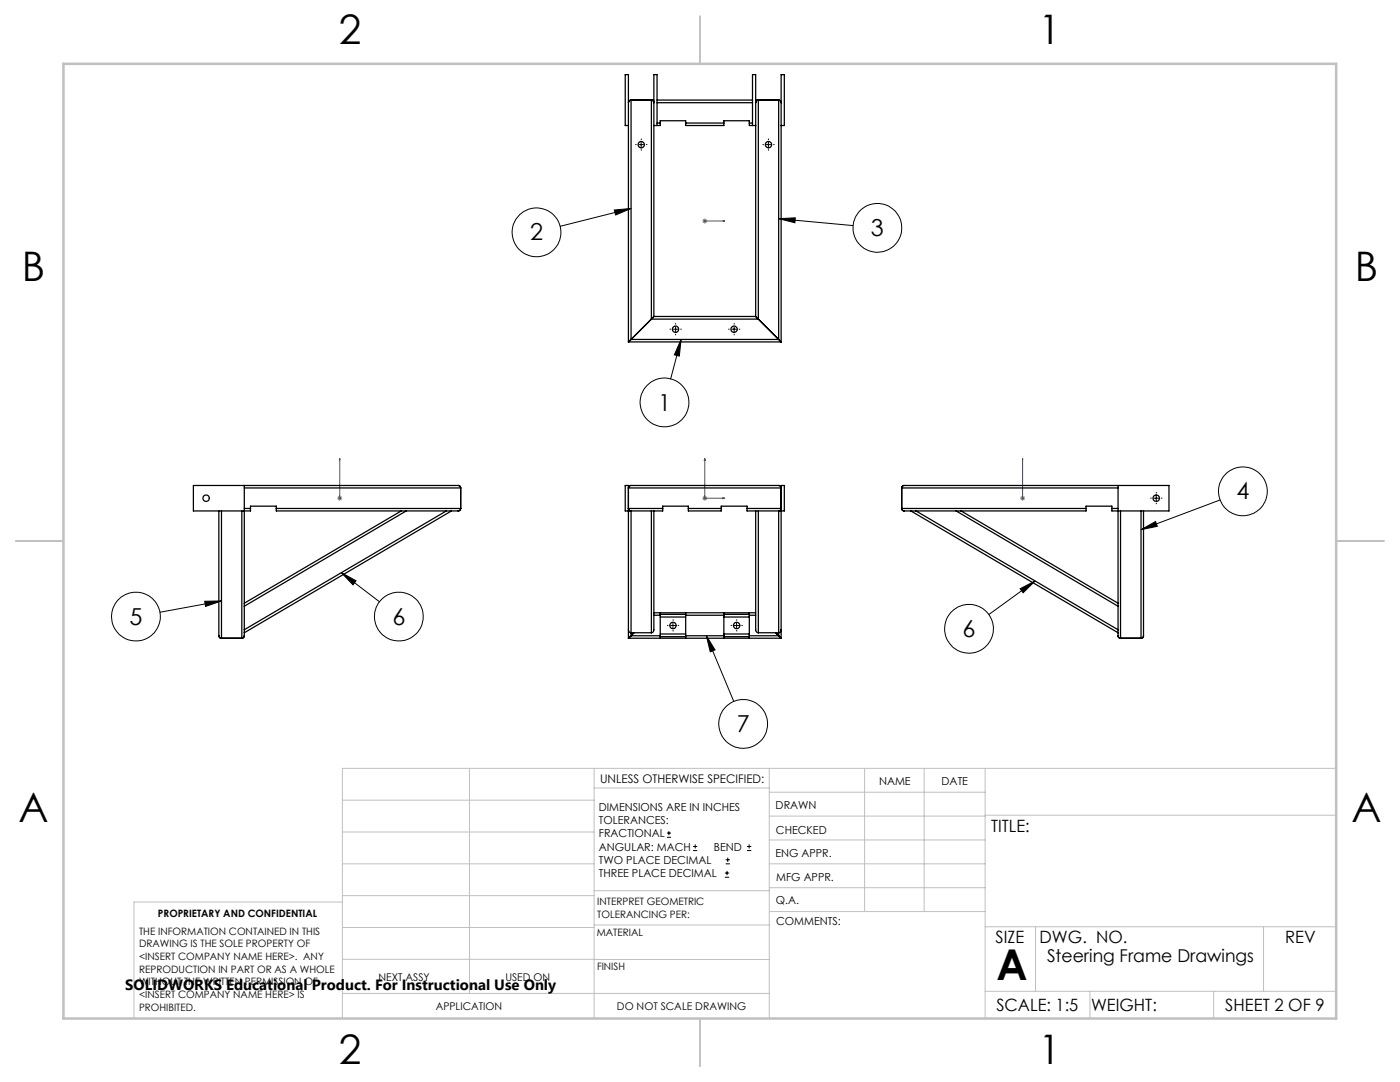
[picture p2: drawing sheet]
<svg xmlns="http://www.w3.org/2000/svg" width="279mm" height="216mm" viewBox="0 0 279 216" stroke-linecap="round" stroke-linejoin="round" font-family="sans-serif">
<g fill="none" stroke="#000" stroke-width=".2">
<path d="M127.5 28.9h.9M128 28.4v1M152.9 28.9h.9M153.4 28.4v1M122.6 41.9l3.3-.3-3 1.3zM125.9 41.6l-14.1 3.6M155.4 43.6l14.9 1.4M155.4 43.6l3.3-.1-.1 1zM134.3 65.7h1M134.8 65.2v1M135.9 67.7l-2.1 7.9M135.9 67.7l-.3 3.3-1-.2z"/>
<path d="M146 65.7h1M146.5 65.2v1M230.3 99.4h.9M230.8 98.9v1M243.5 99.8l-15.8 5.9M40.9 120l3.3-.1-3.2 1.1zM44.2 119.9l-12.3 2.3M68.1 114.3l2.9 1.6-.6 .8zM68.1 114.3l7.6 5.8M203.6 117.5l3-1.6-2.4 2.4zM206.6 115.9l-9.3 6.7M227.7 105.7l2.9-1.6 .4 .9z"/>
<path d="M133.8 124.8h1M134.3 124.3v1M141 126.9l5.4 13M141 126.9l1.7 2.8-1 .4zM146.5 124.8h1M147 124.3v1M133.1 167.1h.8M133.1 166.2h.8M133.5 165.8v.9M138.3 169.7h.8M138.3 168.9h.8M138.7 168.5v.8"/>
<path d="M144.7 175h.8M144.7 174.2h.8M144.8 172.4h.9M144.8 171.6h.9M145.1 173.8v.8M145.2 171.1v.9M149.1 169.7h.8M149.1 168.9h.8M149.5 168.5v.8"/>
<circle cx="107.1" cy="46.4" r="4.9"/>
<circle cx="175.1" cy="45.5" r="4.9"/>
<circle cx="132.6" cy="80.3" r="4.9"/>
<circle cx="248.1" cy="98" r="4.9"/>
<circle cx="27.1" cy="123" r="4.9"/>
<circle cx="79.6" cy="123" r="4.9"/>
<circle cx="193.4" cy="125.5" r="4.9"/>
<circle cx="148.3" cy="144.4" r="4.9"/>
</g>
<g fill="none" stroke="#00f" stroke-width=".2">
<path d="M140.5 44.1h.3zM140.7 44.1h.1M140.7 44.1h3.9M144.6 44.1h-.3h.3M67.8 99.3v.2zM67.8 91.5v.4v-.4M67.8 99.4h.1M67.8 91.5v7.9M140.7 91.5l.1 .4h-.3zM140.7 91.5v7.9h3.9M144.3 99.3l.3 .1-.3 .1zM204.1 99.3v.2z"/>
<path d="M204.1 91.5v.4v-.4M204.1 99.4h.1M204.1 91.5v7.9"/>
</g>
<g fill="none" stroke="#808080" stroke-width=".2">
<path d="M140.2 44.1h.9M140.3 43.7l.7 .7M140.7 43.6v1M141 43.7l-.7 .7M67.3 99.4h1M67.5 99.1l.7 .7M67.8 98.9v1M68.2 99.1l-.7 .7M140.2 99.4h.9M140.3 99.1l.7 .7M140.7 98.9v1M141 99.1l-.7 .7"/>
<path d="M203.6 99.4h1M203.7 99.1l.7 .7M204.1 98.9v1M204.4 99.1l-.7 .7"/>
</g>
<g fill="none" stroke="#000" stroke-width=".2" stroke-dasharray="15.2 1.3 1.3 1.3">
<path d="M127 28.9h-.2M128 27.9v-.2M128 29.9v.1M129 28.9h.1M152.4 28.9h-.2M153.4 27.9v-.2M153.4 29.9v.1M154.4 28.9h.1M133.8 65.7h-.1M134.8 64.7v-.2M134.8 66.7v.1M135.8 65.7h.2"/>
<path d="M145.5 65.7h-.1M146.5 64.7v-.2M146.5 66.7v.1M147.5 65.7h.2M229.8 99.4h-.2M230.8 98.4v-.1M231.8 99.4h.1M230.8 100.4v.1M133.3 124.8h-.1M134.3 123.8v-.1M134.3 125.8v.1M135.3 124.8h.2"/>
<path d="M146 124.8h-.1M147 123.8v-.1M147 125.8v.1M148 124.8h.2"/>
</g>
<g fill="none" stroke="#c0c0c0" stroke-width=".2">
<path d="M68.3 159.7h50.3M93.7 153.3v44.9M118.6 153.3v49.9M118.6 157.2h34.9M153.5 153.3v49.9M153.5 158.1h43.1M172.5 153.3v28.6M184.4 153.3v28.6M196.6 153.3v49.9M266.7 153.3h-198.4v49.9M68.3 178.7h50.3M68.3 172.4h50.3"/>
<path d="M68.3 166h50.3M68.3 180h-41.6v23.2M118.6 177.7h35M153.5 167.6h43.1M153.5 162.8h43.1M153.5 172.4h43.1M153.5 177.1h43.1M196.6 162.7h70.1M68.3 198.2h85.2M68.3 191.4l85.2 .1M68.3 185.1h50.3M118.6 184.6h35"/>
<path d="M153.6 181.9h43M196.6 197.8h70.1M196.6 184.9h70.1M206.7 184.9v12.9M217.5 197.8v5.4M242.2 197.8v5.4M252.2 184.9v12.9"/>
</g>
<path d="M139.7 3.2v9.5M3.1 107.9h9.6M266.7 107.9h9.5M139.7 203.2v9.6" fill="none" stroke="#c0c0c0" stroke-width=".25"/>
<path d="M12.7 12.7h254v190.5h-254z" fill="none" stroke="#c0c0c0" stroke-width=".5"/>
<path d="M141 126.9l1.7 2.8-1 .4zM135.9 67.7l-.3 3.3-1-.2zM122.6 41.9l3.3-.3-3 1.3zM155.4 43.6l3.3-.1-.1 .9zM227.7 105.7l2.9-1.6 .4 .9zM203.6 117.5l3-1.6-2.4 2.4zM40.9 120l3.3-.1-3.2 1.1zM68.1 114.3l2.9 1.6-.6 .8z" fill="#000"/>
<g fill="#00f">
<path d="M144.3 99.3l.3 .1-.3 .1zM140.7 91.5l.1 .4h-.3z"/>
<path d="M144.3 44.1h.3zM140.5 44.1h.3zM204.1 99.3v.2zM204.1 91.5v.4zM67.8 99.3v.2zM67.8 91.5v.4z"/>
</g>
<g fill="none" stroke="#000" stroke-width=".25">
<path d="M125.9 20l-.3 .1-.2 .4M125.9 20v47.7M125.9 20h4.6M131.1 20h19.1M150.8 20h4.6M155.4 20l.4 .2 .1 .3M155.4 20v47.7M125.4 25h-.6v-10.1h.6v53.3M130.5 20.5l-.1-.3-.4-.2v43.7M131.1 25v-10.1h-.6v48.2M131.1 24.6h.7M131.1 20.5h19.1"/>
<path d="M131.8 24.6v.4h-1.3M131.8 24.6v-.5h5v.5M136.8 24.6v.4h7.7v-.4M136.8 24.6h7.7M144.5 24.6v-.5h5v.5M149.5 24.6v.4h1.3M149.5 24.6h.7M150.2 25v-10.1h.6v48.2M150.8 20.5l.2-.4 .3-.1v43.7M155.9 25h.6v-10.1h-.6v53.3M125.4 68.2h30.5M125.9 67.7l-.5 .5"/>
<path d="M125.9 67.7h29.5M130 63.7l-4.1 4M130 63.7h21.3M130.5 63.1l-.5 .6M130.5 63.1h20.3M150.8 63.1l.5 .6M151.3 63.7l4.1 4M155.4 67.7l.5 .5M48.8 97.4h43.1M48.8 96.9v23.5M91.4 96.9l.4 .1 .1 .4M91.4 96.9h-52.8v5.1h11.4v-.5"/>
<path d="M91.4 96.9h.3l.2 .5M91.9 97.4v4.1M125.9 96.9l-.3 .1-.2 .4M125.9 96.9h29.6l.3 .1 .1 .4h-30.5M125.9 96.9h-.2l-.3 .5M180 97.4l.1-.4 .3-.1h52.9v5.1h-11.4v-.5M180 97.4h43.1M180 97.4v4.1M223.1 96.9v23.5M43.7 102v24.9l.2 .3 .3 .2M44.2 102v25.4M48.3 102v25.4"/>
<path d="M48.8 101.5h1.2M50 101.5v-.5h5.1v.5M55.1 101.5v.5h25M55.1 101.5h36.8M80.1 102h1M80.1 102l-31.3 18.4M81.1 102h8M81.1 102l-32.3 19M89.1 102h1M89.1 102l-40.3 23.7M90.1 102l-41.3 24.3M91.9 101.5l-.1 .3-.3 .2h-1.4"/>
<path d="M125.9 102h-1.1v-5.1h.6v30.5M125.9 102v24.9M130 102v24.3M130.5 102v23.8l-.1 .2-.4 .3M132.3 101.5h-6.9l.2 .3 .3 .2M132.3 101.5v.5h-6.4M132.3 101.5v-.5h5.1v.5M137.4 101.5v.5h6.5v-.5M137.4 101.5h6.5M143.9 101.5v-.5h5.2v.5M149.1 101.5h6.8l-.1 .3-.4 .2M149.1 101.5v.5h6.3"/>
<path d="M150.8 102v23.7l.2 .4 .3 .2M151.3 102v24.3M155.4 102h1.1v-5.1h-.6v30.5M155.4 102v24.9M180 101.5l.1 .3 .3 .2h1.4M180 101.5h36.7M181.8 102h1M181.8 102l41.3 24.3M182.8 102h8M182.8 102l40.3 23.7M190.8 102h1M190.8 102l32.3 19"/>
<path d="M191.8 102l31.3 18.4M216.7 101.5v.5h-24.9M216.7 101.5v-.5h5.2v.5M221.9 101.5h1.2M223.6 102v25.4M227.7 102v25.4M228.2 102v24.9M44.2 127.4h4.1M48.8 126.3l-.1 .8-.4 .3M48.8 125.7v.6M48.8 120.4v.6M48.8 121v4.7"/>
<path d="M125.4 125.7l.1 .3 .3 .3h4.2M125.4 127.4h30.5M125.9 126.9l-.5 .5M125.9 126.9h5.9M126.5 126.3l-.6 .6M130.5 122.3h20.3M130.5 122.8h1.3M131.8 126.9v.5M131.8 122.3v.5M131.8 122.8v4.1M131.8 122.6h5M131.8 127h5"/>
<path d="M131.8 126.5h5M131.8 123.1h5M136.8 122.3v.5M136.8 126.9v.5M136.8 126.9h7.7M136.8 122.8h7.7M136.8 122.8v4.1M144.5 122.3v.5M144.5 126.9v.5M144.5 122.8v4.1M144.5 122.6h5M144.5 127h5"/>
<path d="M144.5 126.5h5M144.5 123.1h5M149.5 122.3v.5M149.5 126.9v.5M149.5 126.9h5.9M149.5 122.8h1.3M149.5 122.8v4.1M154.8 126.3l.6 .6M155.4 126.9l.5 .5M155.9 125.7a.55 .55 0 0 1-.5 .6h-4.1M223.1 126.3l.1 .8 .4 .3M223.1 125.7v.6"/>
<path d="M223.1 120.4v.6M223.1 121v4.7M223.6 127.4h4.1M228.2 126.9l-.2 .4-.3 .1M228.2 126.9l-.1 .3-.4 .2"/>
<circle cx="128" cy="28.9" r=".63"/>
<circle cx="153.4" cy="28.9" r=".63"/>
<circle cx="134.8" cy="65.7" r=".63"/>
<circle cx="146.5" cy="65.7" r=".63"/>
<circle cx="41.1" cy="99.4" r=".64"/>
<circle cx="230.8" cy="99.4" r=".64"/>
<circle cx="134.3" cy="124.8" r=".64"/>
<circle cx="147" cy="124.8" r=".64"/>
</g>
<text font-size="8.5" x="198.9" y="195.5">A</text>
<g font-size="8.1">
<text x="67.6" y="8.9">2</text>
<text x="207.3" y="8.9">1</text>
<text x="4.4" y="56.1">B</text>
<text x="270.4" y="56.1">B</text>
<text x="3.7" y="164.1">A</text>
<text x="269.7" y="164.1">A</text>
<text x="67.6" y="212.4">2</text>
<text x="207.3" y="212.4">1</text>
</g>
<g font-size="4.7">
<text x="105.8" y="48">2</text>
<text x="173.8" y="47.1">3</text>
<text x="131.3" y="81.9">1</text>
<text x="246.8" y="99.7">4</text>
<text x="25.9" y="124.7">5</text>
<text x="78.3" y="124.7">6</text>
<text x="192.1" y="127.1">6</text>
<text x="147" y="146.1">7</text>
</g>
<text font-size="3.5" x="209" y="191.9">Steering Frame Drawings</text>
<g font-size="3.4">
<text x="197.8" y="166">TITLE:</text>
<text x="198.7" y="188.1">SIZE</text>
<text x="207.5" y="188.1">DWG. NO.</text>
<text x="256.5" y="188.2">REV</text>
<text x="198.8" y="201.7">SCALE: 1:5</text>
<text x="217.7" y="201.8">WEIGHT:</text>
<text x="244.5" y="201.7">SHEET 2 OF 9</text>
</g>
<text font-size="3" x="25" y="197.6">SOLIDWORKS Educational Product. For Instructional Use Only</text>
<text font-size="2.4" x="119.8" y="156.2">UNLESS OTHERWISE SPECIFIED:</text>
<g font-size="2.2">
<text x="119.5" y="161.8">DIMENSIONS ARE IN INCHES</text>
<text x="154.8" y="161.4">DRAWN</text>
<text x="175.4" y="156.6">NAME</text>
<text x="187.9" y="156.7">DATE</text>
<text x="119.5" y="164.4">TOLERANCES:</text>
<text x="119.5" y="167.1">FRACTIONAL</text>
<text x="154.9" y="166.3">CHECKED</text>
<text x="119.5" y="169.7">ANGULAR: MACH</text>
<text x="119.5" y="172.4">TWO PLACE DECIMAL</text>
<text x="142.5" y="169.7">BEND</text>
<text x="154.8" y="171">ENG APPR.</text>
<text x="119.5" y="175">THREE PLACE DECIMAL</text>
<text x="154.9" y="175.7">MFG APPR.</text>
<text x="154.9" y="180.4">Q.A.</text>
<text x="154.9" y="184.6">COMMENTS:</text>
</g>
<g font-size="2.1">
<text x="75.5" y="195.7">NEXT ASSY</text>
<text x="100.9" y="195.7">USED ON</text>
<text x="86.9" y="201.5">APPLICATION</text>
<text x="123.1" y="201.6">DO NOT SCALE DRAWING</text>
</g>
<g font-size="2">
<text x="31.5" y="182.9">PROPRIETARY AND CONFIDENTIAL</text>
<text x="119.2" y="180.6">INTERPRET GEOMETRIC</text>
<text x="119.2" y="183.1">TOLERANCING PER:</text>
<text x="27.8" y="186.5">THE INFORMATION CONTAINED IN THIS</text>
<text x="27.8" y="189">DRAWING IS THE SOLE PROPERTY OF</text>
<text x="27.8" y="191.6">&lt;INSERT COMPANY NAME HERE&gt;. ANY</text>
<text x="119.1" y="186.7">MATERIAL</text>
<text x="27.8" y="194.1">REPRODUCTION IN PART OR AS A WHOLE</text>
<text x="27.8" y="196.6">WITHOUT THE WRITTEN PERMISSION OF</text>
<text x="119.1" y="193.5">FINISH</text>
<text x="27.8" y="199.1">&lt;INSERT COMPANY NAME HERE&gt; IS</text>
<text x="27.8" y="201.7">PROHIBITED.</text>
</g>
</svg>
